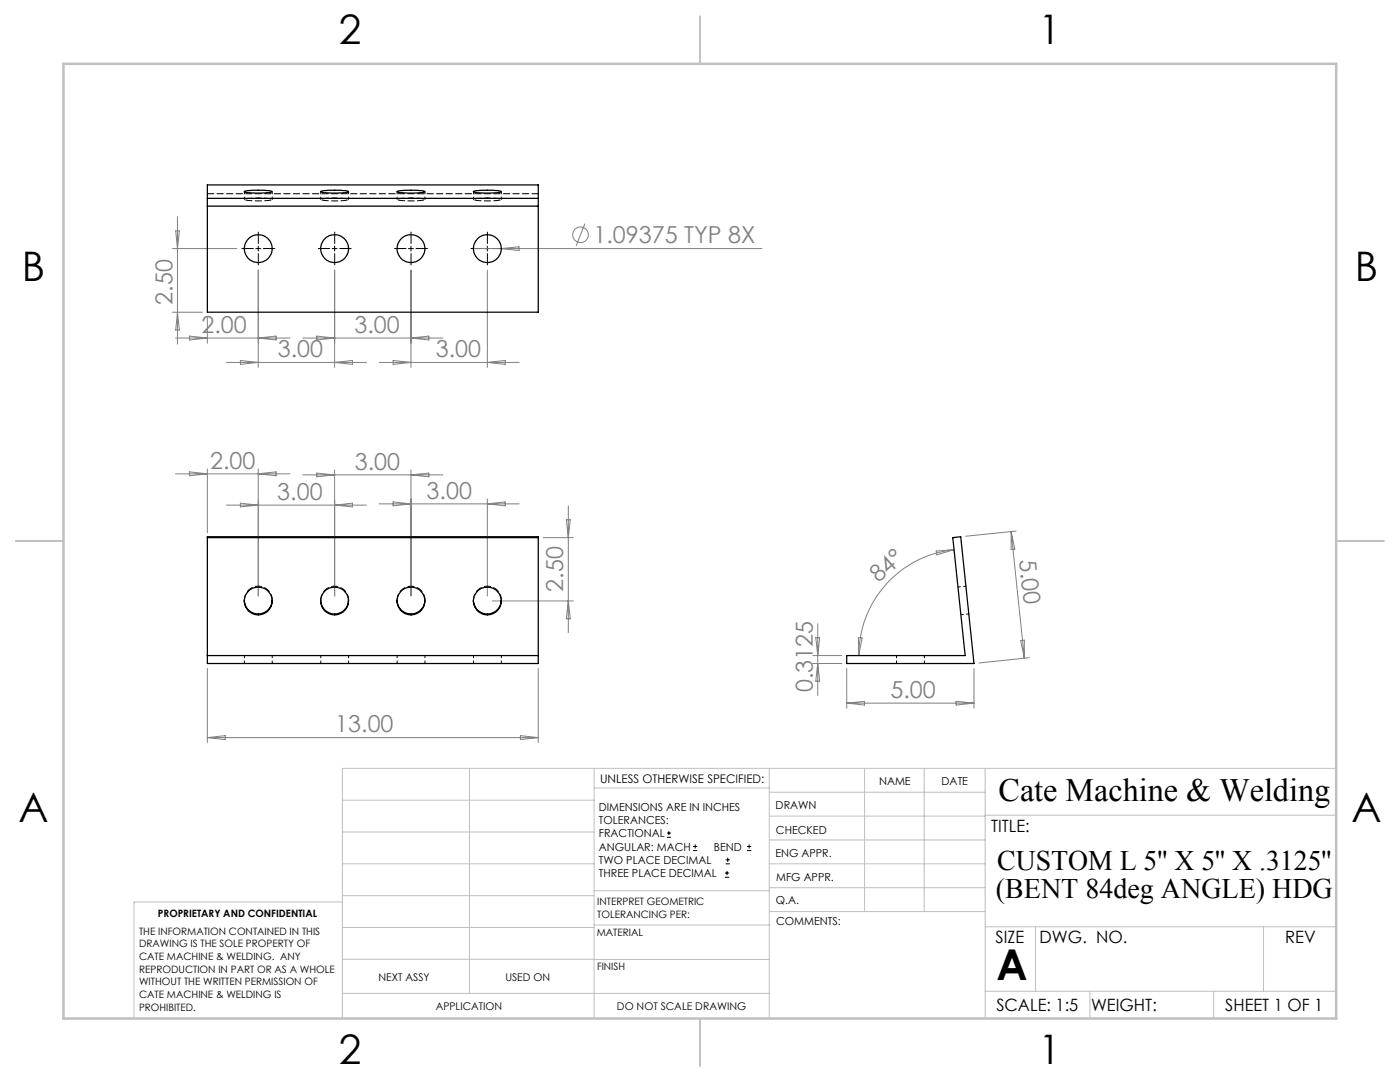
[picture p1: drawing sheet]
<svg xmlns="http://www.w3.org/2000/svg" width="279mm" height="216mm" viewBox="0 0 279 216" stroke-linecap="round" stroke-linejoin="round" font-family="sans-serif">
<g fill="none" stroke="#808080" stroke-width=".2">
<path d="M34.4 49.6h12.9M35.1 46.1h.7l-.4 3.5zM35.4 43.3v25.4M51.5 53.9v19.4M66.8 53.9v19.4M82 53.9v19.4M94.5 49.6h57.5M97.3 53.9v19.4M100 49.6l3.6-.4v.8zM116.7 44.6l-1.7 4.5M34.4 62.3h6M35 67.5h22.9"/>
<path d="M35.4 62.3l.4 3.6h-.7zM37.8 67.1l3.6 .4-3.6 .3zM41.4 63.3v5.2M45.2 72.3h27.9M48 71.9l3.5 .4-3.5 .4zM51.5 67.5l3.6-.4v.7zM60.4 67.5h28M63.2 67.1l3.6 .4-3.6 .3zM66.8 72.3l3.5-.4v.8zM75.7 72.3h27.9M78.5 71.9l3.5 .4-3.5 .4zM82 67.5l3.6-.4v.7z"/>
<path d="M97.3 72.3l3.5-.4v.8zM35 94.5h22.9M37.8 94.2l3.6 .3-3.6 .4zM41.4 93.6v12.7M51.5 93.6v25.3M51.5 94.5l3.6-.3v.7zM60.4 94.8h28M63.2 94.4l3.6 .4-3.6 .3zM66.8 93.8v25.1M82 93.8v25.1M82 94.8l3.6-.4v.7zM97.3 99.6v19.3"/>
<path d="M45.2 100.8h27.9M48 100.4l3.5 .4-3.5 .3zM66.8 100.8l3.5-.4v.7zM75.7 100.5h27.9M78.5 100.2l3.5 .3-3.5 .4zM97.3 100.5l3.5-.3v.7zM98.2 119.9h16.2M108.4 107.3h6M113 103.7h.8l-.4 3.6zM113.4 100.9v25.4M113.4 119.9l.4 3.6h-.8zM186.8 110l3.6-.3-3.4 1z"/>
<path d="M190.4 109.7a21.2 21.2 0 0 0-19 21.1M201.8 106l2.6 25.3M201.8 106l.7 3.6h-.7zM202.8 106l-10.1 1M41.4 133.4v14.8M107.4 133.4v14.8M162.2 130.8h5.8M162.2 132.4h5.8M162.8 127.2h.8l-.4 3.6zM163.2 124.5v14.2M163.2 132.4l.4 3.5h-.8zM169 133.4v7.9"/>
<path d="M171.3 127.2l.7 .1-.6 3.5zM190.8 139.9l3.6 .4-3.6 .4zM194.4 133.4v7.9M203.7 127.8l.7-.1v3.6zM205.4 131.2l-10 1.1M41.4 147.2h66M41.4 147.2l3.5-.4v.8zM103.9 146.8l3.5 .4-3.5 .4zM169 140.3h25.4M169 140.3l3.5-.4v.8z"/>
<circle cx="115.9" cy="46.8" r="1.55"/>
</g>
<g fill="none" stroke="#000" stroke-width=".2">
<path d="M51 49.6h1M51.5 49.1v1M66.3 49.6h1M66.8 49.1v1M81.5 49.6h1M82 49.1v1M96.8 49.6h1M97.3 49.1v1M133.1 167.1h.8M133.1 166.2h.8M133.5 165.8v.9M138.3 169.7h.8"/>
<path d="M138.3 168.9h.8M138.7 168.5v.8M144.7 175h.8M144.7 174.2h.8M144.8 172.4h.9M144.8 171.6h.9M145.1 173.8v.8M145.2 171.1v.9M149.1 169.7h.8M149.1 168.9h.8M149.5 168.5v.8"/>
</g>
<g fill="none" stroke="#000" stroke-width=".2" stroke-dasharray="15.2 1.3 1.3 1.3">
<path d="M50.6 49.6h-2.3M51.6 48.6v-2.3M51.6 50.6v2.3M52.6 49.6h2.2M65.8 49.6h-2.3M66.8 48.6v-2.3M66.8 50.6v2.3M67.8 49.6h2.3M81 49.6h-2.2M82 48.6v-2.3M82 50.6v2.3M83 49.6h2.3"/>
<path d="M96.3 49.6h-2.3M97.3 48.6v-2.3M97.3 50.6v2.3M98.3 49.6h2.3"/>
</g>
<g fill="none" stroke="#c0c0c0" stroke-width=".2">
<path d="M68.3 159.7h50.3M93.7 153.3v44.9M118.6 153.3v49.9M118.6 157.2h34.9M153.5 153.3v49.9M153.5 158.1h43.1M172.5 153.3v28.6M184.4 153.3v28.6M196.6 153.3v49.9M266.7 153.3h-198.4v49.9M68.3 178.7h50.3M68.3 172.4h50.3"/>
<path d="M68.3 166h50.3M68.3 180h-41.6v23.2M118.6 177.7h35M153.5 167.6h43.1M153.5 162.8h43.1M153.5 172.4h43.1M153.5 177.1h43.1M196.6 162.7h70.1M68.3 198.2h85.2M68.3 191.4l85.2 .1M68.3 185.1h50.3M118.6 184.6h35"/>
<path d="M153.6 181.9h43M196.6 197.8h70.1M196.6 184.9h70.1M206.7 184.9v12.9M217.5 197.8v5.4M242.2 197.8v5.4M252.2 184.9v12.9"/>
</g>
<path d="M139.7 3.2v9.5M3.1 107.9h9.6M266.7 107.9h9.5M139.7 203.2v9.6" fill="none" stroke="#c0c0c0" stroke-width=".25"/>
<path d="M12.7 12.7h254v190.5h-254z" fill="none" stroke="#c0c0c0" stroke-width=".5"/>
<g fill="none" stroke="#000" stroke-width=".25">
<path d="M41.4 36.9h66v25.4h-66zM41.4 39.6h66M48.8 38.2a15.7 15.7 0 0 1 5.5 0 10.2 10.2 0 0 1-4.5 .3zM64 38.2a15.7 15.7 0 0 1 5.5 0 10.2 10.2 0 0 1-4.5 .3zM79.2 38.2a15.7 15.7 0 0 1 5.6 0 10.2 10.2 0 0 1-4.5 .3zM94.5 38.2a15.7 15.7 0 0 1 5.5 0 10.2 10.2 0 0 1-4.5 .3zM41.4 41.1h66M41.4 107.1h66v25.3h-66zM41.4 107.3h66M48.8 119.8a2.79 2.79 0 0 0 2.7 2.7 2.79 2.79 0 0 0 2.8-2.7M64 119.8a2.79 2.79 0 0 0 2.8 2.7 2.79 2.79 0 0 0 2.8-2.7M79.2 119.8a2.79 2.79 0 0 0 2.8 2.7 2.79 2.79 0 0 0 2.8-2.7"/>
<path d="M94.5 119.8a2.79 2.79 0 0 0 2.8 2.7 2.79 2.79 0 0 0 2.7-2.7M190.1 107.3l1.6-.2 2.7 25.3h-25.4v-1.6h23.6zM41.4 130.8h66"/>
<circle cx="51.5" cy="49.6" r="2.78"/>
<circle cx="66.8" cy="49.6" r="2.78"/>
<circle cx="82" cy="49.6" r="2.78"/>
<circle cx="97.3" cy="49.6" r="2.78"/>
<circle cx="51.5" cy="119.9" r="2.77"/>
<circle cx="66.8" cy="119.9" r="2.77"/>
<circle cx="82" cy="119.9" r="2.77"/>
<circle cx="97.3" cy="119.9" r="2.77"/>
</g>
<g fill="none" stroke="#000" stroke-width=".2" stroke-dasharray="1.3 .6">
<path d="M41.4 38.7h66M48.8 119.7v.2M48.8 119.8a2.78 2.78 0 0 1 2.8-2.8 2.78 2.78 0 0 1 2.7 2.8M54.3 119.9v-.2M64 119.7v.2M64 119.8a2.78 2.78 0 0 1 2.8-2.8 2.78 2.78 0 0 1 2.8 2.8M69.6 119.9v-.2M79.3 119.7v.2M79.3 119.8a2.78 2.78 0 0 1 2.7-2.8 2.78 2.78 0 0 1 2.8 2.8M84.8 119.9v-.2M94.5 119.7v.2M94.5 119.8a2.78 2.78 0 0 1 2.8-2.8 2.78 2.78 0 0 1 2.8 2.8"/>
<path d="M100.1 119.9v-.2"/>
</g>
<g fill="none" stroke="#000" stroke-width=".2" stroke-dasharray="1.3 .6" stroke-dashoffset=".8">
<path d="M48.8 38.2v1.6M54.3 39.8v-1.6M64 38.2v1.6M69.6 39.8v-1.6M79.3 38.2v1.6M84.8 39.8v-1.6M94.5 38.2v1.6M100.1 39.8v-1.6M192.8 117l-1.6 .1M48.8 130.8v1.6M54.3 132.4v-1.6M64 130.8v1.6"/>
<path d="M69.6 132.4v-1.6M79.3 130.8v1.6M84.8 132.4v-1.6M94.5 130.8v1.6M100.1 132.4v-1.6M178.9 130.8v1.6M184.5 132.4v-1.6M191.8 122.7l1.6-.2"/>
</g>
<path d="M51.6 39.5l-2.1 .1-.7 .2a12.5 12.5 0 0 0 5.5 0l-.7-.2-2-.1M66.8 39.5l-2 .1-.8 .2a12.5 12.5 0 0 0 5.6 0l-.8-.2-2-.1M82 39.5l-2 .1-.7 .2a12.5 12.5 0 0 0 5.5 0l-.7-.2-2.1-.1M97.3 39.5l-2.1 .1-.7 .2a12.5 12.5 0 0 0 5.5 0l-.7-.2-2-.1" fill="none" stroke="#000" stroke-width=".2" stroke-dasharray="1.3 .6" stroke-dashoffset=".7"/>
<text font-size="8.5" x="198.9" y="195.5">A</text>
<g font-size="8.1">
<text x="67.6" y="8.9">2</text>
<text x="207.3" y="8.9">1</text>
<text x="4.4" y="56.1">B</text>
<text x="270.4" y="56.1">B</text>
<text x="3.7" y="164.1">A</text>
<text x="269.7" y="164.1">A</text>
<text x="67.6" y="212.4">2</text>
<text x="207.3" y="212.4">1</text>
</g>
<text font-size="6.5" x="199.3" y="159.9">Cate Machine &amp; Welding</text>
<g font-size="5.6">
<text x="199" y="173.6">CUSTOM L 5'' X 5'' X .3125''</text>
<text x="198.8" y="179.2">(BENT 84deg ANGLE) HDG</text>
</g>
<g font-size="4.7" fill="#808080">
<text x="118.4" y="48.5">1.09375 TYP 8X</text>
<text x="34.4" y="60.8" transform="rotate(-90 34.4 60.8)">2.50</text>
<text x="40.2" y="66.4">2.00</text>
<text x="55.4" y="71.3">3.00</text>
<text x="70.8" y="66.4">3.00</text>
<text x="87" y="71.3">3.00</text>
<text x="41.9" y="93.5">2.00</text>
<text x="70.8" y="93.7">3.00</text>
<text x="55.3" y="99.7">3.00</text>
<text x="85.1" y="99.5">3.00</text>
<text x="203.4" y="111.8" transform="rotate(84 203.4 111.8)">5.00</text>
<text x="112.4" y="118" transform="rotate(-90 112.4 118)">2.50</text>
<text x="175.3" y="116.4" transform="rotate(-41 175.3 116.4)">84°</text>
<text x="162.2" y="138.1" transform="rotate(-90 162.2 138.1)">0.3125</text>
<text x="177.7" y="139.3">5.00</text>
<text x="66.9" y="146.1">13.00</text>
</g>
<g font-size="3.4">
<text x="197.8" y="166">TITLE:</text>
<text x="198.7" y="188.1">SIZE</text>
<text x="207.5" y="188.1">DWG. NO.</text>
<text x="256.5" y="188.2">REV</text>
<text x="198.8" y="201.7">SCALE: 1:5</text>
<text x="217.7" y="201.8">WEIGHT:</text>
<text x="244.5" y="201.7">SHEET 1 OF 1</text>
</g>
<text font-size="2.4" x="119.8" y="156.2">UNLESS OTHERWISE SPECIFIED:</text>
<g font-size="2.2">
<text x="119.5" y="161.8">DIMENSIONS ARE IN INCHES</text>
<text x="154.8" y="161.4">DRAWN</text>
<text x="175.4" y="156.6">NAME</text>
<text x="187.9" y="156.7">DATE</text>
<text x="119.5" y="164.4">TOLERANCES:</text>
<text x="119.5" y="167.1">FRACTIONAL</text>
<text x="154.9" y="166.3">CHECKED</text>
<text x="119.5" y="169.7">ANGULAR: MACH</text>
<text x="119.5" y="172.4">TWO PLACE DECIMAL</text>
<text x="142.5" y="169.7">BEND</text>
<text x="154.8" y="171">ENG APPR.</text>
<text x="119.5" y="175">THREE PLACE DECIMAL</text>
<text x="154.9" y="175.7">MFG APPR.</text>
<text x="154.9" y="180.4">Q.A.</text>
<text x="154.9" y="184.6">COMMENTS:</text>
</g>
<g font-size="2.1">
<text x="75.5" y="195.7">NEXT ASSY</text>
<text x="100.9" y="195.7">USED ON</text>
<text x="86.9" y="201.5">APPLICATION</text>
<text x="123.1" y="201.6">DO NOT SCALE DRAWING</text>
</g>
<g font-size="2">
<text x="31.5" y="182.9">PROPRIETARY AND CONFIDENTIAL</text>
<text x="119.2" y="180.6">INTERPRET GEOMETRIC</text>
<text x="119.2" y="183.1">TOLERANCING PER:</text>
<text x="27.8" y="186.5">THE INFORMATION CONTAINED IN THIS</text>
<text x="27.8" y="189">DRAWING IS THE SOLE PROPERTY OF</text>
<text x="27.8" y="191.6">CATE MACHINE &amp; WELDING. ANY</text>
<text x="119.1" y="186.7">MATERIAL</text>
<text x="27.8" y="194.1">REPRODUCTION IN PART OR AS A WHOLE</text>
<text x="27.8" y="196.6">WITHOUT THE WRITTEN PERMISSION OF</text>
<text x="119.1" y="193.5">FINISH</text>
<text x="27.8" y="199.1">CATE MACHINE &amp; WELDING IS</text>
<text x="27.8" y="201.7">PROHIBITED.</text>
</g>
</svg>
